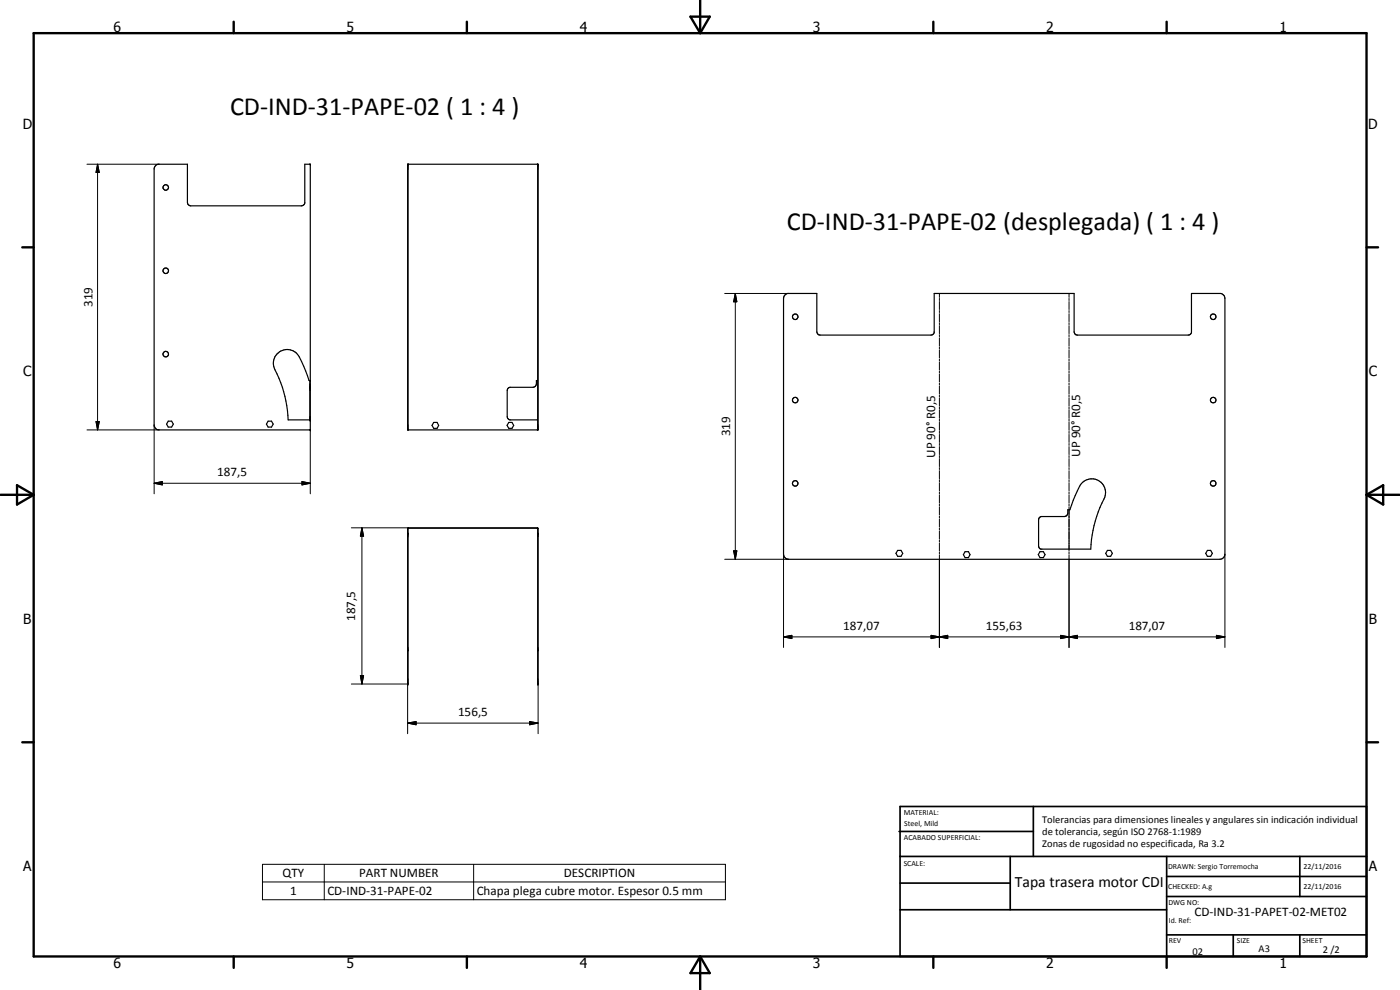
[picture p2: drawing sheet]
<svg xmlns="http://www.w3.org/2000/svg" width="420mm" height="297mm" viewBox="0 0 420 297" stroke-linecap="round" stroke-linejoin="round" font-family="sans-serif">
<g fill="none" stroke="#000" stroke-width=".35">
<path d="M46.7 49.7l.7-.4h8.8v11.4l.3 .7 .5 .3 33.5 .1 .8-.4 .2-.4v-11.7h1.6v79.7h-45.4l-.6-.1-.6-.6-.2-.5v-77.3zM122.3 49.3h39.2v79.7h-39.2zM122.5 49.3v79.7M161.4 49.3v79.7M235.4 88.7l1-.6h8.7v11.5l.4 .7 .7 .2h33.6l.6-.8v-11.6h42v11.5l.5 .9h33.7l.6-.2 .4-.6v-11.6h9.1l.7 .6 .2 .8v76.8l-.2 .8-.5 .5-.8 .2h-129.4l-.9-.2-.4-.5-.2-.8v-76.8zM93 116.2h.1M93 114.2v11.8M93.1 114.2h-.4a25.6 25.6 0 0 0-3.8-8.3 4.1 4.1 0 0 0-5.3-.2 4.1 4.1 0 0 0-1.1 5.2 35.8 35.8 0 0 1 4 15.1h6.6M161.4 114.2h-.4l-.1 1.4-.7 .6h-7.2l-.6 .4-.2 .6v7.8l.4 .8 .4 .2h8.4M50.5 126.4h1l.5 .9-.5 .8h-1l-.5-.8zM80.5 126.4h1l.5 .9-.5 .8h-1l-.5-.8zM130.2 126.7h1l.4 .9-.4 .9h-1l-.5-.9z"/>
<path d="M152.7 126.7h1l.5 .9-.5 .9h-1l-.5-.9zM122.4 158.4h39l.1 46.8-.2-46.7h-38.8l-.2 46.7zM311.9 155.4l.6-.4h6.9l.7-.2a1.88 1.88 0 0 0 .4-1.8h.6l2.2-5.7a4.4 4.4 0 0 1 5.8-3.4 4.2 4.2 0 0 1 2.2 5.8 36.3 36.3 0 0 0-3.9 15.1l-15.2-.1-.5-.9v-7.8zM122.3 160h.2M161.4 160h.1M269.4 165.1h1l.5 .9-.5 .9h-1l-.5-.9zM289.6 165.5h1l.5 .9-.5 .9h-1l-.5-.9zM312.1 165.5h1l.5 .9-.5 .9h-1l-.5-.9zM332.3 165.1h1l.5 .9-.5 .9h-1l-.5-.9zM362.4 165.1h.9l.5 .9-.5 .9h-.9l-.5-.9zM122.3 195.2h.2M161.4 195.2h.1"/>
<circle cx="49.7" cy="56.2" r=".82"/>
<circle cx="49.7" cy="81.2" r=".83"/>
<circle cx="238.7" cy="95" r=".83"/>
<circle cx="364.1" cy="95" r=".83"/>
<circle cx="49.7" cy="106.3" r=".83"/>
<circle cx="238.7" cy="120" r=".82"/>
<circle cx="364.1" cy="120.1" r=".84"/>
<circle cx="238.7" cy="145" r=".83"/>
<circle cx="364.1" cy="145" r=".83"/>
</g>
<g fill="#000">
<circle cx="93.1" cy="49.3" r=".18"/>
<circle cx="122.3" cy="49.3" r=".18"/>
<circle cx="122.5" cy="49.3" r=".18"/>
<circle cx="161.4" cy="49.3" r=".18"/>
<circle cx="161.5" cy="49.3" r=".18"/>
<circle cx="93" cy="116.2" r=".18"/>
<circle cx="93.1" cy="114.2" r=".18"/>
<circle cx="93.1" cy="116.2" r=".18"/>
<circle cx="93" cy="126" r=".18"/>
<circle cx="93.1" cy="126" r=".18"/>
<circle cx="93.1" cy="129" r=".18"/>
<circle cx="122.3" cy="160" r=".18"/>
<circle cx="122.5" cy="160" r=".18"/>
<circle cx="161.4" cy="160" r=".18"/>
<circle cx="161.5" cy="160" r=".18"/>
<circle cx="122.3" cy="205.2" r=".18"/>
<circle cx="122.5" cy="205.2" r=".18"/>
<circle cx="161.4" cy="205.2" r=".18"/>
<circle cx="161.5" cy="205.2" r=".18"/>
</g>
<g fill="none" stroke="#000" stroke-width=".3">
<path d="M26.1 49.3h21.6M29.3 49.3l.5 2.4h-1zM29.3 49.3v79.7M217.5 88.1h19.2M220.7 88.1l.4 2.5h-.9zM220.7 88.1v79.7M281.9 88.1v1.1M281.9 89.5v.7M281.9 90.5v2.4M281.9 93.2v.6M281.9 94.1v2.4M281.9 96.8v.6"/>
<path d="M281.9 97.7v2.4M320.8 88.1v1.1M320.8 89.5v.7M320.8 90.5v2.4M320.8 93.2v.6M320.8 94.1v2.4M320.8 96.8v.6M320.8 97.7v2.4M281.9 100.4v.6M281.9 101.3v2.5M281.9 104.1v.5M281.9 104.9v2.5"/>
<path d="M281.9 107.7v.6M281.9 108.6v2.4M281.9 111.3v.6M281.9 112.2v2.4M281.9 114.9v.6M281.9 115.8v2.4M281.9 118.5v.7M281.9 119.5v2.4M320.8 100.4v.6M320.8 101.3v2.5M320.8 104.1v.5M320.8 104.9v2.5"/>
<path d="M320.8 107.7v.6M320.8 108.6v2.4M320.8 111.3v.6M320.8 112.2v2.4M320.8 114.9v.6M320.8 115.8v2.4M320.8 118.5v.7M320.8 119.5v2.4M26.1 129h21.6M28.8 126.5h1l-.5 2.5zM46.3 127.5v20.7M93.1 129v19.2"/>
<path d="M281.9 122.2v.6M281.9 123.1v2.4M281.9 125.8v.6M281.9 126.7v2.4M281.9 129.4v.6M281.9 130.3v2.5M281.9 133.1v.5M281.9 134v2.4M281.9 136.7v.6M281.9 137.6v2.4M320.8 122.2v.6M320.8 123.1v2.4"/>
<path d="M320.8 125.8v.6M320.8 126.7v2.4M320.8 129.4v.6M320.8 130.3v2.5M320.8 133.1v.5M320.8 134v2.4M320.8 136.7v.6M320.8 137.6v2.4M46.3 145l2.4-.5v1zM46.3 145h46.8M90.6 144.5l2.5 .5-2.5 .5zM105.4 158.4h17.2"/>
<path d="M108.6 158.4l.5 2.5h-.9zM108.6 158.4v46.8M281.9 140.3v.6M281.9 141.2v2.4M281.9 143.9v.6M281.9 144.8v2.4M281.9 147.6v.6M281.9 148.5v2.4M281.9 151.2v.6M281.9 152.1v2.4M281.9 154.8v.6M281.9 155.7v2.4"/>
<path d="M281.9 158.4v.6M281.9 159.3v2.5M320.8 140.3v.6M320.8 141.2v2.4M320.8 143.9v.6M320.8 144.8v2.4M320.8 147.6v.6M320.8 148.5v2.4M320.8 151.2v.6M320.8 152.1v2.4M320.8 154.6v.8M320.8 155.6v2.6"/>
<path d="M320.8 158.4v.8M320.8 159.3v6.1M217.5 167.8h19.2M220.2 165.3h.9l-.4 2.5zM235.2 166.3v28M281.9 162.1v.5M281.9 162.9v2.5M281.9 165.7v.6M281.9 166.6v27.7M320.8 165.7v.6M320.8 166.6v27.7M367.6 166.3v28"/>
<path d="M235.2 191.1l2.4-.5v1zM235.2 191.1h132.4M279.4 190.6l2.5 .5-2.5 .5zM281.9 191.1l2.5-.5v1zM318.3 190.6l2.5 .5-2.5 .5zM320.8 191.1l2.5-.5v1zM365.1 190.6l2.5 .5-2.5 .5zM105.4 205.2h16.9v14.9M108.2 202.7h.9l-.5 2.5zM122.3 217l2.6-.5v1zM122.3 217h39.2M159 216.5l2.5 .5-2.5 .5z"/>
<path d="M161.5 205.2v14.9M78.8 259.3h138.9v10.7h-138.9zM97.3 259.3v10.7M142.1 259.3v10.7M78.8 264.6h138.9"/>
</g>
<g fill="none" stroke="#000" stroke-width=".71">
<path d="M10.1 9.9h400v277.1h-400zM70.1 6.5v3.4M140.1 6.5v3.4M207.2 5h5.8l-2.9 4.9zM210.1 0v9.9M280.1 6.5v3.4M350.1 6.5v3.4M6.7 74.2h3.4M410.1 74.2h3.5M.1 148.5h10M5.1 145.6l5 2.9-5 2.9zM410.1 148.5h10"/>
<path d="M410.1 148.5l5-2.9v5.8zM6.7 222.7h3.4M410.1 222.7h3.5M70.1 287v3.4M140.1 287v3.4M210.1 287v10M210.1 287l2.9 5h-5.8zM280.1 287v3.4M350.1 287v3.4"/>
</g>
<g fill="none" stroke="#000" stroke-width=".51">
<path d="M269.8 249.5h40.3M270.1 242h140v45h-140zM270.1 257h140M303.2 257v16M310.1 242v15M350.1 257v30M390.1 257v12M270.1 265h33.1M270.1 273h80M350.1 269h60M350.1 263h60M350.1 280.5h60"/>
<path d="M370.1 280.5v6.5M390.1 280.5v6.5"/>
</g>
<g fill="#000">
<path d="M29.3 49.3l.5 2.4h-1zM220.7 88.1l.4 2.5h-.9zM28.8 126.5h1l-.5 2.5zM46.3 145l2.4-.5v1zM90.6 144.5l2.5 .5-2.5 .5zM108.6 158.4l.5 2.5h-.9zM220.2 165.3h.9l-.4 2.5zM235.2 191.1l2.4-.5v1zM279.4 190.6l2.5 .5-2.5 .5zM281.9 191.1l2.5-.5v1zM318.3 190.6l2.5 .5-2.5 .5zM320.8 191.1l2.5-.5v1z"/>
<path d="M365.1 190.6l2.5 .5-2.5 .5zM108.2 202.7h.9l-.5 2.5zM122.3 217l2.6-.5v1zM159 216.5l2.5 .5-2.5 .5z"/>
</g>
<g font-size="7.9">
<text x="69" y="34.4">CD-IND-31-PAPE-02 ( 1 : 4 )</text>
<text x="236.2" y="68.9">CD-IND-31-PAPE-02 (desplegada) ( 1 : 4 )</text>
</g>
<text font-size="4.7" x="304.6" y="266.1">Tapa trasera motor CDI</text>
<g font-size="4.2">
<text x="34" y="9.6">6</text>
<text x="104" y="9.6">5</text>
<text x="174" y="9.6">4</text>
<text x="244" y="9.6">3</text>
<text x="314" y="9.6">2</text>
<text x="384" y="9.6">1</text>
<text x="6.8" y="38.7">D</text>
<text x="410.6" y="38.7">D</text>
<text x="7" y="112.9">C</text>
<text x="410.8" y="112.9">C</text>
<text x="7" y="187.1">B</text>
<text x="410.8" y="187.1">B</text>
<text x="7" y="261.4">A</text>
<text x="410.8" y="261.4">A</text>
<text x="34" y="290.4">6</text>
<text x="104" y="290.4">5</text>
<text x="174" y="290.4">4</text>
<text x="244" y="290.4">3</text>
<text x="314" y="290.4">2</text>
<text x="384" y="290.4">1</text>
</g>
<g font-size="3.9">
<text x="27.8" y="92.2" transform="rotate(-90 27.8 92.2)">319</text>
<text x="219.1" y="130.9" transform="rotate(-90 219.1 130.9)">319</text>
<text x="280.6" y="137.3" transform="rotate(-90 280.6 137.3)">UP 90° R0,5</text>
<text x="324.2" y="137" transform="rotate(-90 324.2 137)">UP 90° R0,5</text>
<text x="65.2" y="143">187,5</text>
<text x="106.6" y="186.3" transform="rotate(-90 106.6 186.3)">187,5</text>
<text x="253.1" y="189">187,07</text>
<text x="295.9" y="189">155,63</text>
<text x="338.7" y="189">187,07</text>
<text x="137.5" y="214.9">156,5</text>
<text x="84.8" y="263.2">QTY</text>
<text x="107.8" y="263.2">PART NUMBER</text>
<text x="169.2" y="263.2">DESCRIPTION</text>
<text x="87.1" y="268.5">1</text>
<text x="98.2" y="268.6">CD-IND-31-PAPE-02</text>
<text x="143.1" y="268.6">Chapa plega cubre motor. Espesor 0.5 mm</text>
<text x="358.5" y="275">CD-IND-31-PAPET-02-MET02</text>
</g>
<g font-size="3.1">
<text x="312.7" y="246.8">Tolerancias para dimensiones lineales y angulares sin indicación individual</text>
<text x="312.7" y="250.4">de tolerancia, según ISO 2768-1:1989</text>
<text x="312.7" y="254">Zonas de rugosidad no especificada, Ra 3.2</text>
<text x="357.9" y="286.4">02</text>
<text x="377.7" y="285.6">A3</text>
<text x="397" y="285.9">2 /2</text>
</g>
<g font-size="2.4">
<text x="271.2" y="244.4">MATERIAL:</text>
<text x="271.3" y="252">ACABADO SUPERFICIAL:</text>
<text x="271.4" y="247.9">Steel, Mild</text>
<text x="271.2" y="259.7">SCALE:</text>
<text x="350.6" y="260.8">DRAWN: Sergio Torremocha</text>
<text x="391.2" y="260.6">22/11/2016</text>
<text x="350.6" y="266.8">CHECKED: A.g</text>
<text x="391.2" y="266.7">22/11/2016</text>
<text x="350.6" y="271.4">DWG NO:</text>
<text x="350.8" y="276.9">Id. Ref:</text>
<text x="350.8" y="282.8">REV</text>
<text x="371.2" y="282.9">SIZE</text>
<text x="390.9" y="282.9">SHEET</text>
</g>
</svg>
